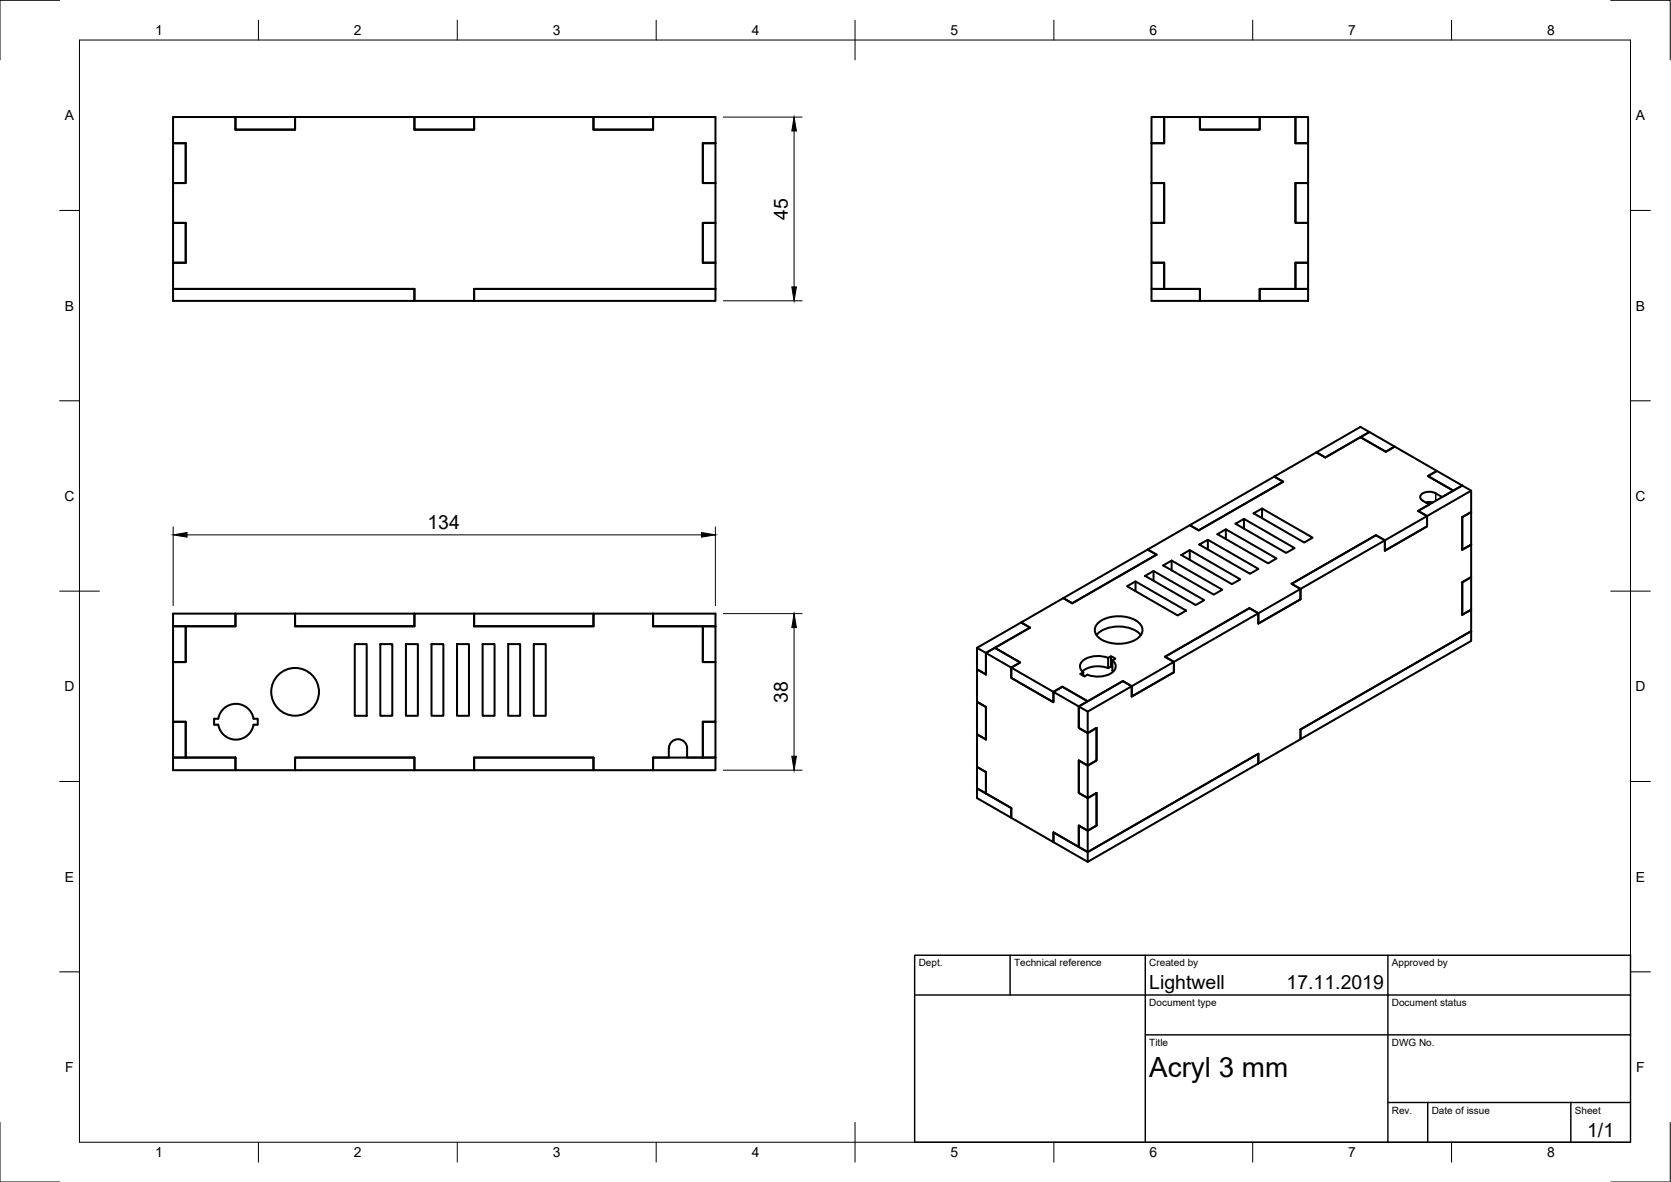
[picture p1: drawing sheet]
<svg xmlns="http://www.w3.org/2000/svg" width="420mm" height="297mm" viewBox="0 0 420 297" stroke-linecap="round" stroke-linejoin="round" font-family="sans-serif">
<!-- layer: Visible -->
<g fill="none" stroke="#000" stroke-width=".51">
<path d="M43.5 36h3.2v10h-3.2M59.2 29.4h15v3.2h-15zM104.2 29.4h15v3.2h-15zM149.2 29.4h15v3.2h-15zM176.7 36v10h3.2h-3.2zM176.7 36h3.2M289.5 36v10M292.7 29.4h-3.2v6.6M292.7 29.4h9v3.2h15v-3.2h9v6.6h3.2v10h-3.2v10h3.2v10h-3.2v6.6M292.7 29.4v6.6h-3.2M301.7 29.4h15v3.2h-15zM325.7 29.4h3.2v6.6h-3.2z"/>
<path d="M43.5 46v10h3.2v10M43.5 46v-16.6h15.7v3.2h15v-3.2h30v3.2h15v-3.2h30v3.2h15v-3.2h15.7v26.6h-3.2v10M176.7 56h3.2v10h-3.2zM289.5 46h3.2v10M289.5 46v10h3.2M292.7 56h-3.2v10h3.2M325.7 46h3.2v10h-3.2zM43.5 72.6h60.7M43.5 66h3.2M46.7 66v-10h-3.2v19.6h60.7v-3M104.2 72.6v3h15v-3M119.2 72.6v3h60.7v-3"/>
<path d="M119.2 72.6h60.7M176.7 66h3.2v6.6M289.5 72.6h12.2v3h-12.2zM292.7 66h-3.2v6.6h3.2M292.7 72.6h9M292.7 66v6.6M301.7 72.6v3h15v-3h9M316.7 72.6h12.2v3h-12.2zM325.7 66h3.2v6.6h-3.2zM331 113.7l11.1-6.4 2.2 1.3-11.1 6.4zM342.1 109.9l2.2-1.3 6.4 3.6-2.3 1.3zM297 139.5l2.1-1.3 12.8 7.4-2.1 1.2z"/>
<path d="M299.1 138.2v2.5M299.2 132l21.2-12.2 2.2 1.3-21.2 12.2zM301.6 136.8l2.1-1.2 12.7 7.4-2.1 1.2zM303.7 135.6v2.5M306.1 134.2l2.1-1.2 12.8 7.3-2.1 1.3zM308.2 133v2.5M310.7 131.6l2.1-1.2 12.7 7.3-2.1 1.2zM312.8 130.4v2.4M315.2 129l2.1-1.2 12.8 7.3-2.2 1.2zM317.3 127.8v2.4M358.5 126.3h1.8M367.7 122l-11.1 6.4 2.2 1.3v2.6l-10.6 6.1v-2.6l-2.2-1.3-21.2 12.2 2.2 1.3v2.6l-10.6 6.1v-2.6l-2.2-1.3-21.3 12.2 2.3 1.3v2.6l-10.6 6.1v-2.5l-2.3-1.3-11 6.3v5.4l2.2 1.3 2.2-1.3"/>
<path d="M367.7 130v8.2l2.2-1.3-2.2 1.3zM367.7 122l2.2 1.3v5.4M367.7 122l-6.4-3.7-2.2 1.3 6.3 3.7M369.9 123.3l-11.1 6.4v2.6l-10.6 6.1v-2.6l-21.2 12.2v2.6l-10.6 6.1v-2.6l-21.2 12.2v2.6l-10.6 6.1v-2.5l-11.1 6.3M369.9 128.7v29.9M369.9 128.7l-2.2 1.3M43.5 157.4h15.7v-3.2h-15.7v12.2h3.2v-9M74.2 154.2h30v3.2h-30zM119.2 154.2h30v3.2h-30zM164.2 154.2h15.7v3.2h-15.7zM176.7 157.4h3.2v9h-3.2zM267.4 150.3l21.2-12.2 2.2 1.3-21.2 12.2z"/>
<path d="M275.7 159.6a8 8 0 0 1 8.2-1.8l.7 .2a4.8 4.8 0 0 1 2.2 1.6M276.3 156.4a8.9 8.9 0 0 1 9.9 0 2.49 2.49 0 0 1 1 2.4 2.49 2.49 0 0 1-1.7 2 9.1 9.1 0 0 1-9.2-.5 2.36 2.36 0 0 1 0-3.9zM283.4 147.3l2.1-1.2 12.7 7.3-2.1 1.3zM285.5 146.1v2.5M287.9 144.7l2.1-1.2 12.8 7.3-2.1 1.2zM290 143.5v2.4M292.5 142.1l2.1-1.2 12.7 7.3-2.1 1.2zM294.6 140.9v2.4M367.7 146.3l2.2-1.3-2.2 1.3v8.2zM369.9 158.6v2.5l-42.9 24.7v-2.5M369.9 158.6l-42.9 24.7M369.9 153.2l-2.2 1.3"/>
<path d="M56.4 177.9a4.5 4.5 0 0 1 7.3 2.7h1.1v.8v.7h-1a4.5 4.5 0 0 1-4.5 3.8 4.5 4.5 0 0 1-4.4-3.8h-1l-.1-.7v-.8h1.1a4.5 4.5 0 0 1 1.5-2.7zM89.2 161.9h3v18h-3zM95.6 161.9h3v18h-3zM102.1 161.9h3v18h-3zM108.5 161.9h3v18h-3zM114.9 161.9h3v18h-3zM121.3 161.9h3.1v18h-3.1zM127.8 161.9h3v18h-3zM134.2 161.9h3v18h-3zM245.7 176.4l2.2 1.3v8.1M245.7 168.2v-5.4l11.1-6.4 2.2 1.3-11.1 6.4v5.4M245.7 176.4v8.1l2.2 1.3"/>
<path d="M245.7 162.8l8.6 5v2.6l10.6 6.1v-2.6l6.4 3.6v5.4l2.2 1.3v8.2l-2.2-1.3v8.2l2.2 1.3v8.2l-2.2-1.3v5.3M245.7 168.2l2.2 1.3M245.7 168.2v8.2M247.9 169.5v-5.4l2.2-1.3 6.4 3.7-2.2 1.3v2.6l10.6 6.1v-2.6l2.2-1.3 6.4 3.6-2.2 1.3 2.2 1.3v5.4l2.2-1.3M250.1 162.8l8.9-5.1-2.2-1.3 10.6-6.1 2.2 1.3 21.2-12.2-2.2-1.3 10.6-6.1 2.2 1.3 21.2-12.2-2.2-1.3 10.6-6.1 2.2 1.3 8.9-5.1 6.3 3.6 2.3-1.3 10.6 6.1-2.2 1.3 6.3 3.7-2.8 1.6a4.5 4.5 0 0 0-4.4-1.1 1.1 1.1 0 0 0-1.1 .8 1.1 1.1 0 0 0 .7 1.2l1.6 1-2.8 1.6 2.2 1.3-10.6 6.1-2.2-1.3-21.2 12.2 2.2 1.3-10.6 6.1-2.2-1.3-21.3 12.2 2.3 1.3-10.6 6.2-2.3-1.3-8.8 5-6.4-3.6-2.2 1.3-10.6-6.1 2.2-1.3zM272.4 169.8v-.8l-.7 .4 1 .6M278.6 165.3l.8-.4v2.6l-.8 .4zM278.7 165.3a6.3 6.3 0 0 0-6.8 1.2 1.71 1.71 0 0 0 .5 2.4M278.7 167.9a6.6 6.6 0 0 0-6.6 .8M279.4 167.5l.3 .2M279.4 164.9l1 .6-.7 .5v2.5M279.7 165.9a1.86 1.86 0 0 1 .8 1.9 1.86 1.86 0 0 1-1.3 1.5 7.1 7.1 0 0 1-5.8 .3l-.7 .4"/>
<path d="M279.7 168.5l.2 .2M43.5 190.4h15.7v3.2h-15.7v-12.2h3.2v9M74.2 190.4h30v3.2h-30zM119.2 190.4h30v3.2h-30zM164.2 190.4h15.7v3.2h-15.7zM168.2 188.1v2.3h-4v3.2h-15v-3.2h-30v3.2h-15v-3.2h-30v3.2h-15v-3.2h-12.5v-9h-3.2v-15h3.2v-9h12.5v-3.2h15v3.2h30v-3.2h15v3.2h30v-3.2h15v3.2h12.5v9h3.2v15h-3.2v9h-3.9v-2.3M168.2 188.1a2.3 2.3 0 0 1 2.3-2.3 2.3 2.3 0 0 1 2.3 2.3M176.7 181.4h3.2v9h-3.2zM245.7 198.1l8.6 5v2.4l-8.6-4.9zM247.9 194l-2.2-1.3v5.4l2.2 1.3M247.9 185.8l-2.2-1.3v8.2l2.2 1.3M247.9 194v5.4"/>
<path d="M247.9 199.4l6.4 3.7M271.3 191.1l2.2 1.3v8.2l2.2-1.3v8.2v-8.2l-2.2 1.3-2.2-1.3zM275.7 182.9v8.2l-2.2 1.3M316.4 189.4l-42.9 24.7-2.2-1.3M316.4 189.4l-42.9 24.7-8.6-4.9v2.4l8.6 5 42.9-24.7M316.4 189.4v2.5M327 183.3v2.5l-10.6 6.1M254.3 203.1v2.4l10.6 6.1v-2.4l6.4 3.6M275.7 207.5l-2.2 1.3-2.2-1.3v5.3M275.7 207.5l-2.2 1.3v7.8"/>
<circle cx="74.2" cy="173.9" r="6"/>
</g>
<!-- layer: Visible Narrow -->
<path d="M361 124v1.8" fill="none" stroke="#000" stroke-width=".36"/>
<!-- layer: Border -->
<g fill="none" stroke="#000" stroke-width=".25">
<path d="M15 .1h-15v15M20 10.1h390v276.9h-390zM65 5.1v5M115 5.1v5M165 5.1v5M215 5.1v10M265 5.1v5M315 5.1v5M365 5.1v5M405 .1h15v15M15 52.9h5M410 52.9h5"/>
<path d="M15 100.7h5M410 100.7h5M15 148.6h10M405 148.6h10M15 196.4h5M410 196.4h5M15 244.2h5M410 244.2h5M0 282.1v14.9h15M65 287v5M115 287v5M165 287v5"/>
<path d="M215 282.1v9.9M265 287v5M315 287v5M365 287v5M420 282.1v14.9h-15"/>
</g>
<!-- layer: TitleBlock -->
<path d="M230 240.1h180v46.9h-180zM230 250h180M254 240.1v9.9M288 240.1v46.9M349 240.1v46.9M288 260.1h122M349 277.1h61M359 277.1v9.9M395 277.1v9.9" fill="none" stroke="#000" stroke-width=".36"/>
<!-- layer: Dimensions -->
<path d="M181.9 29.4h19.8M199.7 32.9v39.2M181.9 75.6h19.8M43.5 132.4v19.8M47 134.4h129.4M179.9 132.4v19.8M181.9 154.2h19.8M199.7 157.7v32.3M181.9 193.6h19.8" fill="none" stroke="#000" stroke-width=".25"/>
<path d="M199.7 29.4l.6 3.5h-1.2zM199.1 72.1h1.2l-.6 3.5zM43.5 134.4l3.5-.6v1.2zM176.4 133.8l3.5 .6-3.5 .6zM199.7 154.2l.6 3.5h-1.2zM199.1 190h1.2l-.6 3.6z" fill="#000" stroke="#000" stroke-width=".25"/>
<text font-size="7" x="289" y="270.6">Acryl 3 mm</text>
<g font-size="4.9">
<text x="198.1" y="55.2" transform="rotate(-90 198.1 55.2)">45</text>
<text x="107.5" y="132.8">134</text>
<text x="198.1" y="176.6" transform="rotate(-90 198.1 176.6)">38</text>
<text x="289" y="248.5">Lightwell</text>
<text x="323.5" y="248.5">17.11.2019</text>
<text x="399.1" y="285.7">1/1</text>
</g>
<g font-size="3.5">
<text x="39" y="8.8">1</text>
<text x="89" y="8.8">2</text>
<text x="139" y="8.8">3</text>
<text x="189" y="8.8">4</text>
<text x="239" y="8.8">5</text>
<text x="289" y="8.8">6</text>
<text x="339" y="8.8">7</text>
<text x="389" y="8.8">8</text>
<text x="16.3" y="30.2">A</text>
<text x="411.3" y="30.2">A</text>
<text x="16.3" y="78">B</text>
<text x="411.3" y="78">B</text>
<text x="16.2" y="125.9">C</text>
<text x="411.2" y="125.9">C</text>
<text x="16.2" y="173.7">D</text>
<text x="411.2" y="173.7">D</text>
<text x="16.3" y="221.6">E</text>
<text x="411.3" y="221.6">E</text>
<text x="16.4" y="269.4">F</text>
<text x="411.4" y="269.4">F</text>
<text x="39" y="290.8">1</text>
<text x="89" y="290.8">2</text>
<text x="139" y="290.8">3</text>
<text x="189" y="290.8">4</text>
<text x="239" y="290.8">5</text>
<text x="289" y="290.8">6</text>
<text x="339" y="290.8">7</text>
<text x="389" y="290.8">8</text>
</g>
<g font-size="2.5">
<text x="231" y="242.9">Dept.</text>
<text x="255" y="242.9">Technical reference</text>
<text x="289" y="242.9">Created by</text>
<text x="350" y="242.9">Approved by</text>
<text x="289" y="252.8">Document type</text>
<text x="350" y="252.8">Document status</text>
<text x="289" y="262.9">Title</text>
<text x="350" y="262.9">DWG No.</text>
<text x="350" y="279.9">Rev.</text>
<text x="360" y="279.9">Date of issue</text>
<text x="396" y="279.9">Sheet</text>
</g>
</svg>
